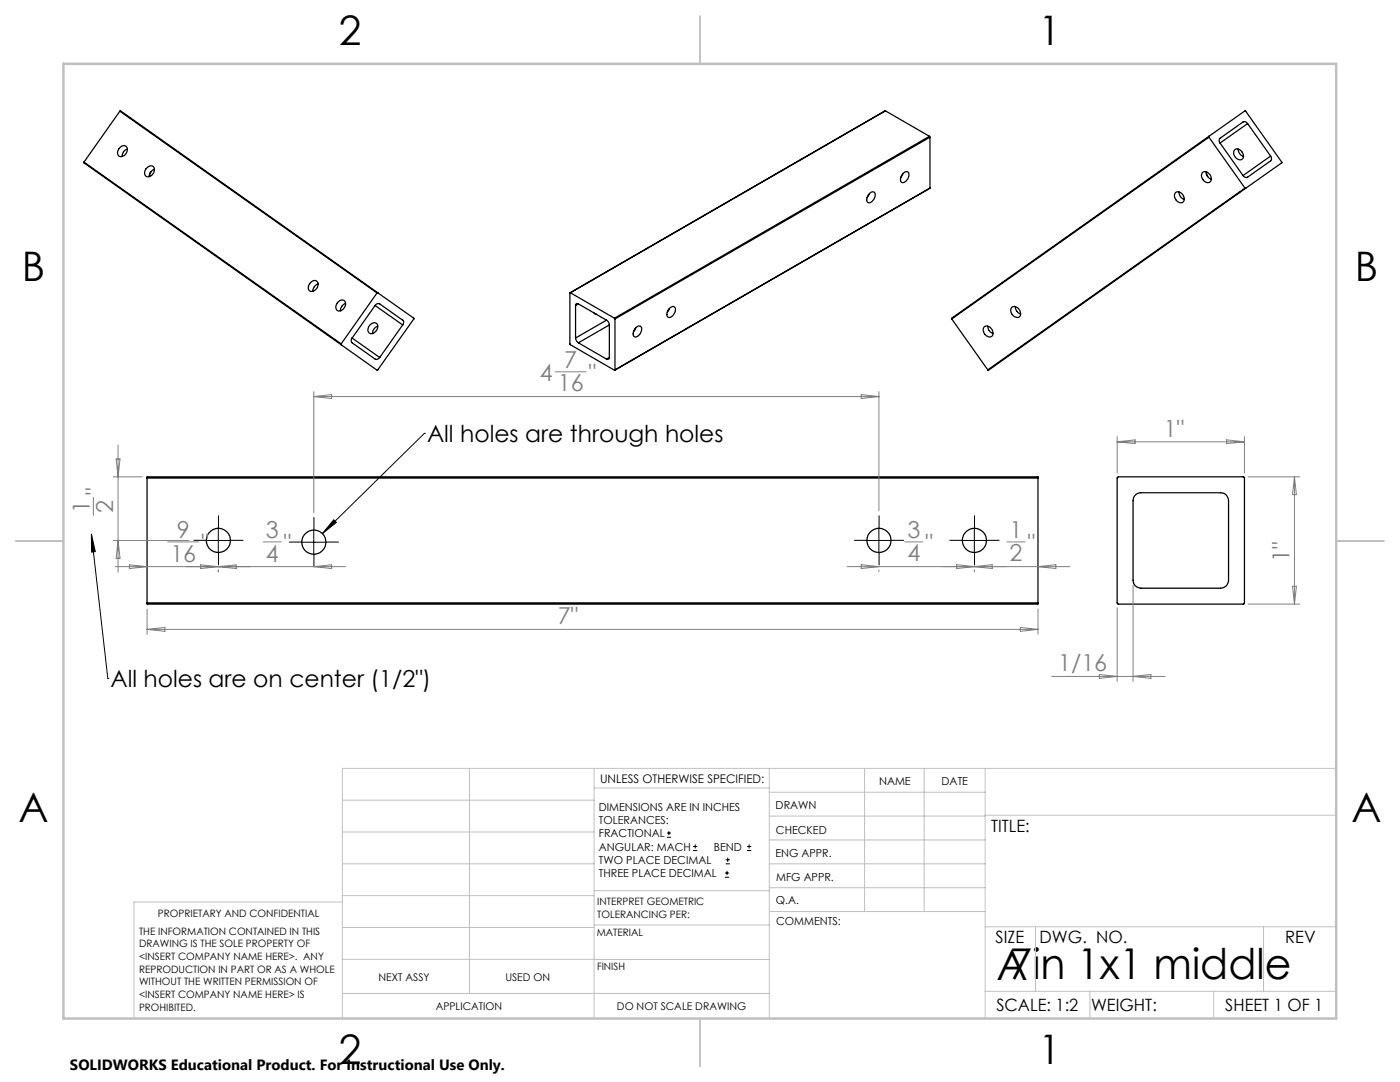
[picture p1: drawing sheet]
<svg xmlns="http://www.w3.org/2000/svg" width="279mm" height="216mm" viewBox="0 0 279 216" stroke-linecap="round" stroke-linejoin="round" font-family="sans-serif">
<g fill="none" stroke="#000" stroke-width=".25">
<path d="M16.8 32.3l51.3 36.3M23.9 22.2l.2-.1 58.5 41.5-7.4 10.3-58.5-41.4 .1-.2M23.9 29.5a.81 .81 0 0 1 1.1-.4 .81 .81 0 0 1 .3 1.2 1.02 1.02 0 0 1-.7 .9 1.02 1.02 0 0 1-1.1-.3v-.7zM23.9 22.2l51.3 36.3M23.9 22.2l-7.1 10.1M25.4 29.7a1.52 1.52 0 0 0-1 1.5M29.3 33.5a.82 .82 0 0 1 .9-.4 .82 .82 0 0 1 .6 .7 1.25 1.25 0 0 1-1.8 1.3l-.1-.4v-.5zM30.1 34.3l-.2 .9M30.8 33.8a1.6 1.6 0 0 0-1 1.4M173.5 38.7a.65 .65 0 0 1 .9-.4 .65 .65 0 0 1 .2 1 1.3 1.3 0 0 1-1.4 1.1 1.36 1.36 0 0 1 .3-1.7zM173.5 38.7l-.5 .7M176.7 22.1l-62.9 36.3"/>
<path d="M176.7 22.1l8.8 5.1M180.2 34.6a.65 .65 0 0 1 .9-.3 .65 .65 0 0 1 .3 .9 1.29 1.29 0 0 1-1.5 1.2 1.41 1.41 0 0 1 .3-1.8zM180.2 34.6l-.4 .8M185.5 27.2l.1 .2M185.5 27.2l-62.9 36.3M185.6 37.5l-62.9 36.4M185.6 27.4l-62.9 36.2M185.6 27.4v10.1M185.6 37.5l-62.9 36.3M234.6 38.5a1.25 1.25 0 0 1 1.4 .2 1.25 1.25 0 0 1 .2 1.5 1.11 1.11 0 0 1-1.8-.8v-.5zM235.3 38.3a1.52 1.52 0 0 0 1.1 1.5M240 34.5a1.25 1.25 0 0 1 1.4 .2 1.25 1.25 0 0 1 .2 1.5 1.11 1.11 0 0 1-1.8-.9v-.4z"/>
<path d="M240.7 34.3a1.6 1.6 0 0 0 1.1 1.5M240.8 34.3l.2 .9M241.3 27.2l7.2-5.1 .1 .1 7.2 10.2-7.2 5.2M241.3 27.2v.2M241.3 27.2l-51.4 36.3v.1M241.3 27.4l7.2 10.1M241.3 27.4l-51.4 36.2M243.5 28.5l4.6 6.5M246.5 29.8a1.26 1.26 0 0 1 1.4 .5 1.26 1.26 0 0 1-.1 1.5 1.3 1.3 0 0 1-1.3-.5 1.3 1.3 0 0 1 0-1.5zM247.1 29.7a1.51 1.51 0 0 0 1.1 1.5M248.5 37.5l.1 .1M248.5 37.5l-51.4 36.3"/>
<path d="M248.6 37.6l-51.3 36.3-.2-.1M249 24.7a.73 .73 0 0 0-.9-.4l-4.6 3.3a.73 .73 0 0 0 0 .9M249 24.7l4.6 6.5M249 24.7l-5.5 3.8M253.6 31.2a.71 .71 0 0 1 0 .9l-4.6 3.2a.73 .73 0 0 1-.9-.3M253.6 31.2l-5.5 3.8M62 56.4a.85 .85 0 0 1 1.2-.3 .85 .85 0 0 1 .1 1.3 .97 .97 0 0 1-1.7 .4v-.7zM63.5 56.7a1.55 1.55 0 0 0-1.1 1.4M75.2 58.5l-7.1 10.1M75.4 58.4l-.2 .1M113.8 58.4h-.1v10.3l8.9 5.2 .1-.1M113.8 58.4l8.8 5.1"/>
<path d="M67.5 60.3a.84 .84 0 0 1 1.2-.3 .84 .84 0 0 1 .1 1.3 .89 .89 0 0 1-.9 .8 .89 .89 0 0 1-.9-.6l.1-.5zM68.1 68.6v.2M69 60.5a1.55 1.55 0 0 0-1.1 1.5M70.3 67.5a.73 .73 0 0 0 0 .9l4.6 3.2a.73 .73 0 0 0 .9-.3M70.3 67.5l5.5 3.8M73.8 64.9a.86 .86 0 0 1 1.2-.4 .86 .86 0 0 1 .2 1.3 1.05 1.05 0 0 1-1.6 .5l-.2-.7zM74.9 61a.73 .73 0 0 1 .9-.4l4.6 3.3a.63 .63 0 0 1 0 .9M74.9 61l-4.6 6.5M74.9 61l5.5 3.8M75.4 65.1a1.51 1.51 0 0 0-1 1.5M80.4 64.8l-4.6 6.5M114.9 67.5l.2 .6 .3 .3"/>
<path d="M114.9 61v6.5M115.4 60.6a.35 .35 0 0 0-.4 0 .35 .35 0 0 0-.1 .4M115.4 68.4l5.6 3.2M115.4 60.6l5.6 3.3M115.4 60.6l-.5 .4M118.6 62.4l.4 .3M121 63.9l.4 .4 .2 .5M121 63.9l-6.1 3.6M121.6 71.3a.35 .35 0 0 1-.2 .4 .35 .35 0 0 1-.4-.1M121.6 64.8v6.5M121.6 71.3l-.6 .3M121.6 64.8l-6.2 3.6"/>
<path d="M122.6 63.5l.1 .1M122.7 63.6v10.2M126.9 65.4a.65 .65 0 0 1 .9-.3 .65 .65 0 0 1 .2 .9 1.24 1.24 0 0 1-1.5 1.1 1.32 1.32 0 0 1 .4-1.7zM126.9 65.4l-.5 .8M133.6 61.5l.2-.1a.6 .6 0 0 1 .8-.1 .6 .6 0 0 1 .2 .8 1.45 1.45 0 0 1-1.4 1.2 1.16 1.16 0 0 1 .2-1.8zM133.6 61.6l-.4 .7M189.9 63.6l7.2 10.2M196.4 65.3a1.27 1.27 0 0 1 1.4 .2 1.27 1.27 0 0 1 .3 1.5 1.23 1.23 0 0 1-1.5-.1 1.23 1.23 0 0 1-.3-1.5zM197.1 65.1a1.6 1.6 0 0 0 1.1 1.5M201.9 61.4a1.22 1.22 0 0 1 1.3 0 1.22 1.22 0 0 1 .5 1.2 .75 .75 0 0 1-.5 .7 .75 .75 0 0 1-.8-.2 1.3 1.3 0 0 1-.5-1.7zM202.6 61.2a1.52 1.52 0 0 0 1.1 1.5M29.4 95.4v-.3h177.8v.3"/>
<path d="M29.4 95.4h177.8M29.4 95.4v24.9M207.2 95.4v24.9M223.1 95.1h25.1l.1 .1 .1 25.1-.2 .2h-25l-.2-.1v-25.1zM226.6 98.8l.5-.4 .6-.1h15.9a1.57 1.57 0 0 1 1.6 1.6v15.9a1.57 1.57 0 0 1-1.6 1.6h-15.9a1.57 1.57 0 0 1-1.6-1.6v-15.9l.1-.6zM29.4 120.3v.2h177.8v-.2M29.4 120.3h177.8"/>
<circle cx="43.6" cy="107.8" r="2.41"/>
<circle cx="62.6" cy="108.2" r="2.42"/>
<circle cx="175.4" cy="107.8" r="2.41"/>
<circle cx="194.5" cy="107.8" r="2.41"/>
</g>
<g fill="none" stroke="#000" stroke-width=".2">
<path d="M84.7 86.5h.1M84.7 86.5l-20.4 20M18.2 106.6l.8 3.5-.7 .1zM18.2 106.6l3.3 28.8M41.1 107.8h5M43.6 105.3v5M60.1 108.2h5M62.6 105.7v5M66.6 103.7l.5 .5-2.8 2.3zM172.9 107.8h5M175.4 105.3v5M192 107.8h5"/>
<path d="M194.5 105.3v5M21.5 135.4h.1M133.1 167.1h.8M133.1 166.2h.8M133.5 165.8v.9M138.3 169.7h.8M138.3 168.9h.8M138.7 168.5v.8M144.7 175h.8M144.7 174.2h.8M144.8 172.4h.9M144.8 171.6h.9"/>
<path d="M145.1 173.8v.8M145.2 171.1v.9M149.1 169.7h.8M149.1 168.9h.8M149.5 168.5v.8"/>
</g>
<g fill="none" stroke="#000" stroke-width=".2" stroke-dasharray="15.2 1.3 1.3 1.3">
<path d="M41.1 107.8h-2.4M43.6 105.3v-2.4M43.6 110.3v2.4M46.1 107.8h2.4M60.2 108.2h-2.5M62.7 105.7v-2.4M62.7 110.7v2.4M65.2 108.2h2.4M172.9 107.8h-2.4M175.4 105.3v-2.4M175.4 110.3v2.4M177.9 107.8h2.4"/>
<path d="M192 107.8h-2.4M194.5 105.3v-2.4M194.5 110.3v2.4M197 107.8h2.4"/>
</g>
<g fill="none" stroke="#c0c0c0" stroke-width=".2">
<path d="M68.3 159.7h50.3M93.7 153.3v44.9M118.6 153.3v49.9M118.6 157.2h34.9M153.5 153.3v49.9M153.5 158.1h43.1M172.5 153.3v28.6M184.4 153.3v28.6M196.6 153.3v49.9M266.7 153.3h-198.4v49.9M68.3 178.7h50.3M68.3 172.4h50.3"/>
<path d="M68.3 166h50.3M68.3 180h-41.6v23.2M118.6 177.7h35M153.5 167.6h43.1M153.5 162.8h43.1M153.5 172.4h43.1M153.5 177.1h43.1M196.6 162.7h70.1M68.3 198.2h85.2M68.3 191.4l85.2 .1M68.3 185.1h50.3M118.6 184.6h35"/>
<path d="M153.6 181.9h43M196.6 197.8h70.1M196.6 184.9h70.1M206.7 184.9v12.9M217.5 197.8v5.4M242.2 197.8v5.4M252.2 184.9v12.9"/>
</g>
<path d="M139.7 3.2v9.5M3.1 107.9h9.6M266.7 107.9h9.5M139.7 203.2v9.6" fill="none" stroke="#c0c0c0" stroke-width=".25"/>
<path d="M12.7 12.7h254v190.5h-254z" fill="none" stroke="#c0c0c0" stroke-width=".5"/>
<g fill="none" stroke="#808080" stroke-width=".2">
<path d="M62.6 78.1v24.2M62.6 79.1h112.8M62.6 79.1l3.6-.4v.8zM110.8 74.2h6.2M171.9 78.7l3.5 .4-3.5 .4zM175.4 78.1v23.8M18.6 99.2v3.6M22.6 95.1h5.8M23.2 91.6h.8l-.4 3.5zM23.6 88.8v25.4M223 87.1v7.3M223 88.2h25.4"/>
<path d="M223 88.2l3.5-.4v.7zM244.8 87.8l3.6 .4-3.6 .3zM248.4 87.1v7.3M249.1 95.1h10.3M258.3 95.1v25.4M258.3 95.1l.4 3.6h-.7zM22.6 107.8h15.1M23 113.1h46M23.6 107.8l.4 3.6h-.8zM25.8 112.7l3.6 .4-3.6 .4zM33.5 108.1h6.2M40 112.7l3.6 .4-3.6 .4z"/>
<path d="M43.6 113.7v.4M43.6 113.1l3.5-.4v.8zM52.5 108.1h3.6M62.6 113.1l3.6-.4v.8zM169.1 113.1h44.4M171.9 112.7l3.5 .4-3.5 .4zM175.4 113.7v.4M180.6 108.1h3.6M190.9 112.7l7.1 .8v-.8l-7.1 .8zM194.5 113.7v.4M201 108.1h3.6M207.2 113.1l3.5-.4v.8z"/>
<path d="M226.1 116.8v19.2M258 117h.7l-.4 3.5zM29.4 121.5v5.1M29.4 125.6h177.8M29.4 125.6l3.5-.4v.8zM203.6 125.2l3.6 .4-3.6 .4zM207.2 121.5v5.1M209.9 135h22.6M219.4 134.6l3.6 .4-3.6 .4zM223 121.3v14.7M226.1 135l3.6-.4v.8zM249.1 120.5h10.3"/>
</g>
<path d="M66.6 103.7l.5 .5-2.8 2.3zM18.2 106.6l.8 3.5-.7 .1z" fill="#000"/>
<text font-size="8.5" x="198.9" y="195.5">A7in 1x1 middle</text>
<g font-size="8.1">
<text x="67.6" y="8.9">2</text>
<text x="207.3" y="8.9">1</text>
<text x="4.4" y="56.1">B</text>
<text x="270.4" y="56.1">B</text>
<text x="3.7" y="164.1">A</text>
<text x="269.7" y="164.1">A</text>
<text x="67.6" y="212.4">2</text>
<text x="207.3" y="212.4">1</text>
</g>
<g font-size="4.7" fill="#808080">
<text x="107.7" y="76">4</text>
<text x="112.6" y="73.5">7</text>
<text x="117.5" y="76">&quot;</text>
<text x="111.3" y="78.1">16</text>
<text x="232.2" y="87.1">1&quot;</text>
<text x="20.5" y="98.7" transform="rotate(-90 20.5 98.7)">&quot;</text>
<text x="17.9" y="102.3" transform="rotate(-90 17.9 102.3)">1</text>
<text x="22.6" y="102.3" transform="rotate(-90 22.6 102.3)">2</text>
<text x="35.3" y="107.4">9</text>
<text x="53.1" y="107.4">3</text>
<text x="181.1" y="107.4">3</text>
<text x="201.5" y="107.4">1</text>
<text x="34" y="112.1">16</text>
<text x="40.2" y="110">&quot;</text>
<text x="53.1" y="112.1">4</text>
<text x="56.7" y="110">&quot;</text>
<text x="181.1" y="112">4</text>
<text x="184.7" y="110">&quot;</text>
<text x="201.5" y="112">2</text>
<text x="205.1" y="110">&quot;</text>
<text x="257.4" y="112.1" transform="rotate(-90 257.4 112.1)">1&quot;</text>
<text x="111.3" y="124.6">7&quot;</text>
<text x="211.2" y="133.9">1/16</text>
</g>
<g font-size="4.7">
<text x="85.2" y="88.2">All holes are through holes</text>
<text x="22" y="137.1">All holes are on center (1/2&quot;)</text>
</g>
<g font-size="3.4">
<text x="197.8" y="166">TITLE:</text>
<text x="198.7" y="188.1">SIZE</text>
<text x="207.5" y="188.1">DWG. NO.</text>
<text x="256.5" y="188.2">REV</text>
<text x="198.8" y="201.7">SCALE: 1:2</text>
<text x="217.7" y="201.8">WEIGHT:</text>
<text x="244.5" y="201.7">SHEET 1 OF 1</text>
</g>
<text font-size="3" x="14" y="213.5">SOLIDWORKS Educational Product. For Instructional Use Only.</text>
<text font-size="2.4" x="119.8" y="156.2">UNLESS OTHERWISE SPECIFIED:</text>
<g font-size="2.2">
<text x="119.5" y="161.8">DIMENSIONS ARE IN INCHES</text>
<text x="154.8" y="161.4">DRAWN</text>
<text x="175.4" y="156.6">NAME</text>
<text x="187.9" y="156.7">DATE</text>
<text x="119.5" y="164.4">TOLERANCES:</text>
<text x="119.5" y="167.1">FRACTIONAL</text>
<text x="154.9" y="166.3">CHECKED</text>
<text x="119.5" y="169.7">ANGULAR: MACH</text>
<text x="119.5" y="172.4">TWO PLACE DECIMAL</text>
<text x="142.5" y="169.7">BEND</text>
<text x="154.8" y="171">ENG APPR.</text>
<text x="119.5" y="175">THREE PLACE DECIMAL</text>
<text x="154.9" y="175.7">MFG APPR.</text>
<text x="154.9" y="180.4">Q.A.</text>
<text x="154.9" y="184.6">COMMENTS:</text>
</g>
<g font-size="2.1">
<text x="75.5" y="195.7">NEXT ASSY</text>
<text x="100.9" y="195.7">USED ON</text>
<text x="86.9" y="201.5">APPLICATION</text>
<text x="123.1" y="201.6">DO NOT SCALE DRAWING</text>
</g>
<g font-size="2">
<text x="31.5" y="182.9">PROPRIETARY AND CONFIDENTIAL</text>
<text x="119.2" y="180.6">INTERPRET GEOMETRIC</text>
<text x="119.2" y="183.1">TOLERANCING PER:</text>
<text x="27.8" y="186.5">THE INFORMATION CONTAINED IN THIS</text>
<text x="27.8" y="189">DRAWING IS THE SOLE PROPERTY OF</text>
<text x="27.8" y="191.6">&lt;INSERT COMPANY NAME HERE&gt;. ANY</text>
<text x="119.1" y="186.7">MATERIAL</text>
<text x="27.8" y="194.1">REPRODUCTION IN PART OR AS A WHOLE</text>
<text x="27.8" y="196.6">WITHOUT THE WRITTEN PERMISSION OF</text>
<text x="119.1" y="193.5">FINISH</text>
<text x="27.8" y="199.1">&lt;INSERT COMPANY NAME HERE&gt; IS</text>
<text x="27.8" y="201.7">PROHIBITED.</text>
</g>
</svg>
